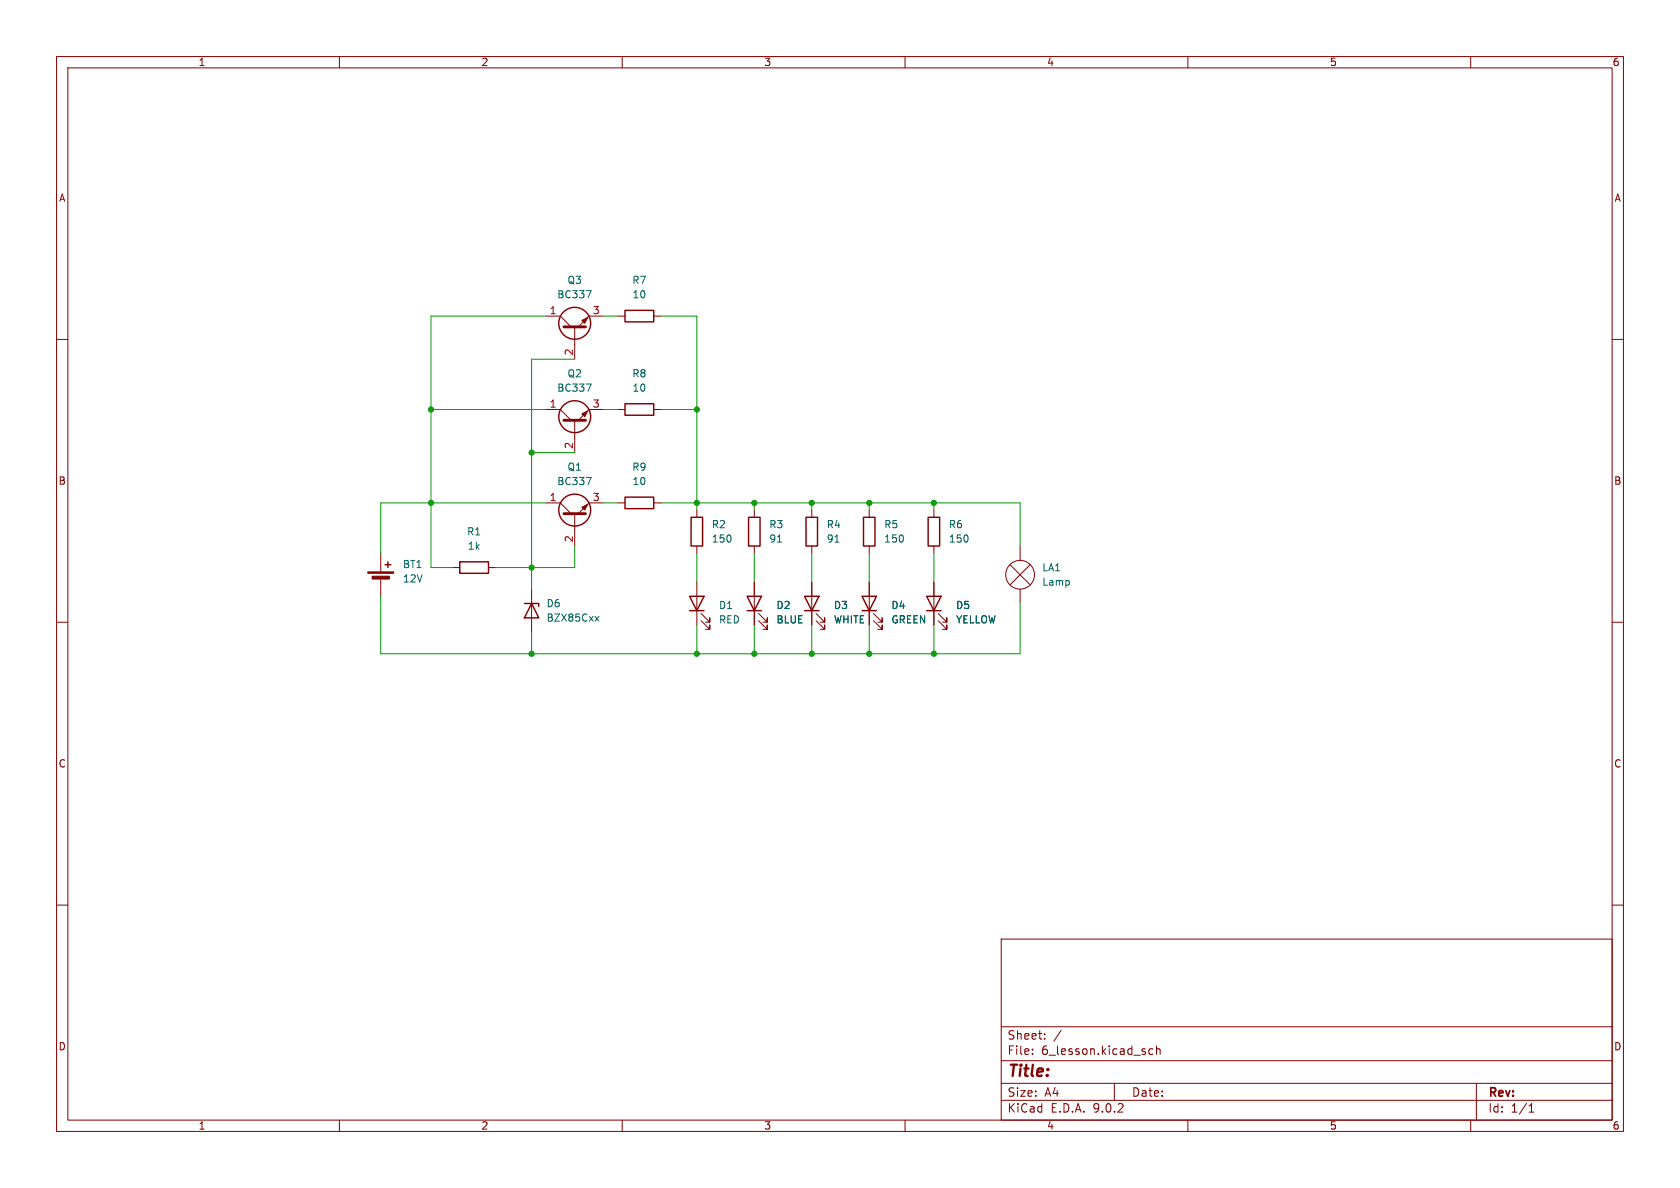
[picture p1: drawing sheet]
(kicad_sch
 (version 20250114)
 (generator "eeschema")
 (generator_version "9.0")
 (paper "A4")
 (lib_symbols
  (symbol "Device:Battery_Cell"
   (pin_numbers (hide yes))
   (pin_names
    (offset 0) (hide yes)) (exclude_from_sim no) (in_bom yes) (on_board yes)
   (property "Reference" "BT" (at 2.54 2.54 0) (effects (font (size 1.27 1.27)) (justify left)))
   (property "Value" "Battery_Cell" (at 2.54 0 0) (effects (font (size 1.27 1.27)) (justify left)))
   (property "Footprint" "" (at 0 1.524 90) (effects (font (size 1.27 1.27)) (hide yes)))
   (property "Datasheet" "~" (at 0 1.524 90) (effects (font (size 1.27 1.27)) (hide yes)))
   (property "Description" "Single-cell battery" (at 0 0 0) (effects (font (size 1.27 1.27)) (hide yes)))
   (symbol "Battery_Cell_0_1"
    (rectangle (start -2.286 1.778) (end 2.286 1.524) (stroke (width 0) (type default)) (fill (type outline)))
    (rectangle (start -1.524 1.016) (end 1.524 0.508) (stroke (width 0) (type default)) (fill (type outline)))
    (polyline (pts (xy 0 1.778) (xy 0 2.54)) (stroke (width 0) (type default)) (fill (type none)))
    (polyline (pts (xy 0 0.762) (xy 0 0)) (stroke (width 0) (type default)) (fill (type none)))
    (polyline (pts (xy 0.762 3.048) (xy 1.778 3.048)) (stroke (width 0.254) (type default)) (fill (type none)))
    (polyline (pts (xy 1.27 3.556) (xy 1.27 2.54)) (stroke (width 0.254) (type default)) (fill (type none))))
   (symbol "Battery_Cell_1_1"
    (pin passive line (at 0 5.08 270) (length 2.54) (name "+" (effects (font (size 1.27 1.27)))) (number "1" (effects (font (size 1.27 1.27)))))
    (pin passive line (at 0 -2.54 90) (length 2.54) (name "-" (effects (font (size 1.27 1.27)))) (number "2" (effects (font (size 1.27 1.27))))))
   (embedded_fonts no))
  (symbol "Device:LED"
   (pin_numbers (hide yes))
   (pin_names
    (offset 1.016) (hide yes)) (exclude_from_sim no) (in_bom yes) (on_board yes)
   (property "Reference" "D" (at 0 2.54 0) (effects (font (size 1.27 1.27))))
   (property "Value" "LED" (at 0 -2.54 0) (effects (font (size 1.27 1.27))))
   (property "Footprint" "" (at 0 0 0) (effects (font (size 1.27 1.27)) (hide yes)))
   (property "Datasheet" "~" (at 0 0 0) (effects (font (size 1.27 1.27)) (hide yes)))
   (property "Description" "Light emitting diode" (at 0 0 0) (effects (font (size 1.27 1.27)) (hide yes)))
   (property "Sim.Pins" "1=K 2=A" (at 0 0 0) (effects (font (size 1.27 1.27)) (hide yes)))
   (symbol "LED_0_1"
    (polyline (pts (xy -3.048 -0.762) (xy -4.572 -2.286) (xy -3.81 -2.286) (xy -4.572 -2.286) (xy -4.572 -1.524)) (stroke (width 0) (type default)) (fill (type none)))
    (polyline (pts (xy -1.778 -0.762) (xy -3.302 -2.286) (xy -2.54 -2.286) (xy -3.302 -2.286) (xy -3.302 -1.524)) (stroke (width 0) (type default)) (fill (type none)))
    (polyline (pts (xy -1.27 0) (xy 1.27 0)) (stroke (width 0) (type default)) (fill (type none)))
    (polyline (pts (xy -1.27 -1.27) (xy -1.27 1.27)) (stroke (width 0.254) (type default)) (fill (type none)))
    (polyline (pts (xy 1.27 -1.27) (xy 1.27 1.27) (xy -1.27 0) (xy 1.27 -1.27)) (stroke (width 0.254) (type default)) (fill (type none))))
   (symbol "LED_1_1"
    (pin passive line (at -3.81 0 0) (length 2.54) (name "K" (effects (font (size 1.27 1.27)))) (number "1" (effects (font (size 1.27 1.27)))))
    (pin passive line (at 3.81 0 180) (length 2.54) (name "A" (effects (font (size 1.27 1.27)))) (number "2" (effects (font (size 1.27 1.27))))))
   (embedded_fonts no))
  (symbol "Device:Lamp"
   (pin_numbers (hide yes))
   (pin_names
    (offset 0.0254) (hide yes)) (exclude_from_sim no) (in_bom yes) (on_board yes)
   (property "Reference" "LA" (at 0.635 3.81 0) (effects (font (size 1.27 1.27)) (justify left)))
   (property "Value" "Lamp" (at 0.635 -3.81 0) (effects (font (size 1.27 1.27)) (justify left)))
   (property "Footprint" "" (at 0 2.54 90) (effects (font (size 1.27 1.27)) (hide yes)))
   (property "Datasheet" "~" (at 0 2.54 90) (effects (font (size 1.27 1.27)) (hide yes)))
   (property "Description" "Lamp" (at 0 0 0) (effects (font (size 1.27 1.27)) (hide yes)))
   (symbol "Lamp_0_1"
    (polyline (pts (xy -1.778 1.778) (xy 1.778 -1.778)) (stroke (width 0) (type default)) (fill (type none)))
    (circle (center 0 0) (radius 2.54) (stroke (width 0) (type default)) (fill (type none)))
    (polyline (pts (xy 1.778 1.778) (xy -1.778 -1.778)) (stroke (width 0) (type default)) (fill (type none))))
   (symbol "Lamp_1_1"
    (pin passive line (at 0 5.08 270) (length 2.54) (name "+" (effects (font (size 1.27 1.27)))) (number "2" (effects (font (size 1.27 1.27)))))
    (pin passive line (at 0 -5.08 90) (length 2.54) (name "-" (effects (font (size 1.27 1.27)))) (number "1" (effects (font (size 1.27 1.27))))))
   (embedded_fonts no))
  (symbol "Device:R"
   (pin_numbers (hide yes))
   (pin_names
    (offset 0)) (exclude_from_sim no) (in_bom yes) (on_board yes)
   (property "Reference" "R" (at 2.032 0 90) (effects (font (size 1.27 1.27))))
   (property "Value" "R" (at 0 0 90) (effects (font (size 1.27 1.27))))
   (property "Footprint" "" (at -1.778 0 90) (effects (font (size 1.27 1.27)) (hide yes)))
   (property "Datasheet" "~" (at 0 0 0) (effects (font (size 1.27 1.27)) (hide yes)))
   (property "Description" "Resistor" (at 0 0 0) (effects (font (size 1.27 1.27)) (hide yes)))
   (symbol "R_0_1"
    (rectangle (start -1.016 -2.54) (end 1.016 2.54) (stroke (width 0.254) (type default)) (fill (type none))))
   (symbol "R_1_1"
    (pin passive line (at 0 3.81 270) (length 1.27) (name "~" (effects (font (size 1.27 1.27)))) (number "1" (effects (font (size 1.27 1.27)))))
    (pin passive line (at 0 -3.81 90) (length 1.27) (name "~" (effects (font (size 1.27 1.27)))) (number "2" (effects (font (size 1.27 1.27))))))
   (embedded_fonts no))
  (symbol "IoT_Lib:BZX85Cxx"
   (pin_numbers (hide yes))
   (pin_names (hide yes)) (exclude_from_sim no) (in_bom yes) (on_board yes)
   (property "Reference" "D" (at 0 3.81 0) (effects (font (size 1.27 1.27))))
   (property "Value" "BZX85Cxx" (at 0 -3.81 0) (effects (font (size 1.27 1.27))))
   (property "Footprint" "Diode_THT:D_DO-41_SOD81_P10.16mm_Horizontal" (at 0 0 0) (effects (font (size 1.27 1.27)) (hide yes)))
   (property "Datasheet" "https://www.vishay.com/docs/85607/bzx85.pdf" (at 0 0 0) (effects (font (size 1.27 1.27)) (hide yes)))
   (property "Description" "1300mW Zener Diode, DO-41" (at 0 0 0) (effects (font (size 1.27 1.27)) (hide yes)))
   (symbol "BZX85Cxx_0_1"
    (polyline (pts (xy -1.27 -1.27) (xy -1.27 1.27) (xy -0.762 1.27)) (stroke (width 0.254) (type default)) (fill (type none)))
    (polyline (pts (xy 1.27 0) (xy -1.27 0)) (stroke (width 0) (type default)) (fill (type none)))
    (polyline (pts (xy 1.27 -1.27) (xy 1.27 1.27) (xy -1.27 0) (xy 1.27 -1.27)) (stroke (width 0.254) (type default)) (fill (type none))))
   (symbol "BZX85Cxx_1_1"
    (pin passive line (at -3.81 0 0) (length 2.54) (name "K" (effects (font (size 1.27 1.27)))) (number "2" (effects (font (size 1.27 1.27)))))
    (pin passive line (at 3.81 0 180) (length 2.54) (name "A" (effects (font (size 1.27 1.27)))) (number "1" (effects (font (size 1.27 1.27))))))
   (embedded_fonts no))
  (symbol "Transistor_BJT:BC337"
   (pin_names
    (offset 0) (hide yes)) (exclude_from_sim no) (in_bom yes) (on_board yes)
   (property "Reference" "Q" (at 5.08 1.905 0) (effects (font (size 1.27 1.27)) (justify left)))
   (property "Value" "BC337" (at 5.08 0 0) (effects (font (size 1.27 1.27)) (justify left)))
   (property "Footprint" "Package_TO_SOT_THT:TO-92_Inline" (at 5.08 -1.905 0) (effects (font (size 1.27 1.27)
    (italic yes)) (justify left) (hide yes)))
   (property "Datasheet" "https://diotec.com/tl_files/diotec/files/pdf/datasheets/bc337.pdf" (at 0 0 0) (effects (font (size 1.27 1.27)) (justify left) (hide yes)))
   (property "Description" "0.8A Ic, 45V Vce, NPN Transistor, TO-92" (at 0 0 0) (effects (font (size 1.27 1.27)) (hide yes)))
   (symbol "BC337_0_1"
    (polyline (pts (xy -2.54 0) (xy 0.635 0)) (stroke (width 0) (type default)) (fill (type none)))
    (polyline (pts (xy 0.635 1.905) (xy 0.635 -1.905)) (stroke (width 0.508) (type default)) (fill (type none)))
    (circle (center 1.27 0) (radius 2.8194) (stroke (width 0.254) (type default)) (fill (type none))))
   (symbol "BC337_1_1"
    (polyline (pts (xy 0.635 0.635) (xy 2.54 2.54)) (stroke (width 0) (type default)) (fill (type none)))
    (polyline (pts (xy 0.635 -0.635) (xy 2.54 -2.54)) (stroke (width 0) (type default)) (fill (type none)))
    (polyline (pts (xy 1.27 -1.778) (xy 1.778 -1.27) (xy 2.286 -2.286) (xy 1.27 -1.778)) (stroke (width 0) (type default)) (fill (type outline)))
    (pin input line (at -5.08 0 0) (length 2.54) (name "B" (effects (font (size 1.27 1.27)))) (number "2" (effects (font (size 1.27 1.27)))))
    (pin passive line (at 2.54 5.08 270) (length 2.54) (name "C" (effects (font (size 1.27 1.27)))) (number "1" (effects (font (size 1.27 1.27)))))
    (pin passive line (at 2.54 -5.08 90) (length 2.54) (name "E" (effects (font (size 1.27 1.27)))) (number "3" (effects (font (size 1.27 1.27))))))
   (embedded_fonts no)))
 (junction
  (at 76.2 88.9)
  (diameter 0)
  (color 0 0 0 0))
 (junction
  (at 93.98 115.57)
  (diameter 0)
  (color 0 0 0 0))
 (junction
  (at 133.35 88.9)
  (diameter 0)
  (color 0 0 0 0))
 (junction
  (at 165.1 115.57)
  (diameter 0)
  (color 0 0 0 0))
 (junction
  (at 123.19 88.9)
  (diameter 0)
  (color 0 0 0 0))
 (junction
  (at 133.35 115.57)
  (diameter 0)
  (color 0 0 0 0))
 (junction
  (at 93.98 100.33)
  (diameter 0)
  (color 0 0 0 0))
 (junction
  (at 123.19 72.39)
  (diameter 0)
  (color 0 0 0 0))
 (junction
  (at 165.1 88.9)
  (diameter 0)
  (color 0 0 0 0))
 (junction
  (at 123.19 115.57)
  (diameter 0)
  (color 0 0 0 0))
 (junction
  (at 153.67 115.57)
  (diameter 0)
  (color 0 0 0 0))
 (junction
  (at 93.98 80.01)
  (diameter 0)
  (color 0 0 0 0))
 (junction
  (at 143.51 115.57)
  (diameter 0)
  (color 0 0 0 0))
 (junction
  (at 153.67 88.9)
  (diameter 0)
  (color 0 0 0 0))
 (junction
  (at 76.2 72.39)
  (diameter 0)
  (color 0 0 0 0))
 (junction
  (at 143.51 88.9)
  (diameter 0)
  (color 0 0 0 0))
 (wire
  (pts (xy 96.52 55.88) (xy 76.2 55.88))
  (stroke (width 0) (type default)))
 (wire
  (pts (xy 133.35 90.17) (xy 133.35 88.9))
  (stroke (width 0) (type default)))
 (wire
  (pts (xy 153.67 115.57) (xy 165.1 115.57))
  (stroke (width 0) (type default)))
 (wire
  (pts (xy 116.84 72.39) (xy 123.19 72.39))
  (stroke (width 0) (type default)))
 (wire
  (pts (xy 101.6 100.33) (xy 93.98 100.33))
  (stroke (width 0) (type default)))
 (wire
  (pts (xy 165.1 110.49) (xy 165.1 115.57))
  (stroke (width 0) (type default)))
 (wire
  (pts (xy 143.51 97.79) (xy 143.51 102.87))
  (stroke (width 0) (type default)))
 (wire
  (pts (xy 106.68 88.9) (xy 109.22 88.9))
  (stroke (width 0) (type default)))
 (wire
  (pts (xy 153.67 88.9) (xy 143.51 88.9))
  (stroke (width 0) (type default)))
 (wire
  (pts (xy 165.1 90.17) (xy 165.1 88.9))
  (stroke (width 0) (type default)))
 (wire
  (pts (xy 143.51 110.49) (xy 143.51 115.57))
  (stroke (width 0) (type default)))
 (wire
  (pts (xy 133.35 88.9) (xy 143.51 88.9))
  (stroke (width 0) (type default)))
 (wire
  (pts (xy 101.6 96.52) (xy 101.6 100.33))
  (stroke (width 0) (type default)))
 (wire
  (pts (xy 153.67 88.9) (xy 165.1 88.9))
  (stroke (width 0) (type default)))
 (wire
  (pts (xy 67.31 88.9) (xy 76.2 88.9))
  (stroke (width 0) (type default)))
 (wire
  (pts (xy 106.68 72.39) (xy 109.22 72.39))
  (stroke (width 0) (type default)))
 (wire
  (pts (xy 76.2 88.9) (xy 96.52 88.9))
  (stroke (width 0) (type default)))
 (wire
  (pts (xy 123.19 97.79) (xy 123.19 102.87))
  (stroke (width 0) (type default)))
 (wire
  (pts (xy 123.19 72.39) (xy 123.19 88.9))
  (stroke (width 0) (type default)))
 (wire
  (pts (xy 76.2 55.88) (xy 76.2 72.39))
  (stroke (width 0) (type default)))
 (wire
  (pts (xy 67.31 97.79) (xy 67.31 88.9))
  (stroke (width 0) (type default)))
 (wire
  (pts (xy 93.98 115.57) (xy 67.31 115.57))
  (stroke (width 0) (type default)))
 (wire
  (pts (xy 123.19 115.57) (xy 93.98 115.57))
  (stroke (width 0) (type default)))
 (wire
  (pts (xy 67.31 115.57) (xy 67.31 105.41))
  (stroke (width 0) (type default)))
 (wire
  (pts (xy 93.98 63.5) (xy 93.98 80.01))
  (stroke (width 0) (type default)))
 (wire
  (pts (xy 133.35 97.79) (xy 133.35 102.87))
  (stroke (width 0) (type default)))
 (wire
  (pts (xy 180.34 106.68) (xy 180.34 115.57))
  (stroke (width 0) (type default)))
 (wire
  (pts (xy 76.2 100.33) (xy 76.2 88.9))
  (stroke (width 0) (type default)))
 (wire
  (pts (xy 116.84 88.9) (xy 123.19 88.9))
  (stroke (width 0) (type default)))
 (wire
  (pts (xy 93.98 80.01) (xy 93.98 100.33))
  (stroke (width 0) (type default)))
 (wire
  (pts (xy 143.51 90.17) (xy 143.51 88.9))
  (stroke (width 0) (type default)))
 (wire
  (pts (xy 87.63 100.33) (xy 93.98 100.33))
  (stroke (width 0) (type default)))
 (wire
  (pts (xy 133.35 115.57) (xy 143.51 115.57))
  (stroke (width 0) (type default)))
 (wire
  (pts (xy 123.19 88.9) (xy 123.19 90.17))
  (stroke (width 0) (type default)))
 (wire
  (pts (xy 153.67 110.49) (xy 153.67 115.57))
  (stroke (width 0) (type default)))
 (wire
  (pts (xy 93.98 100.33) (xy 93.98 104.14))
  (stroke (width 0) (type default)))
 (wire
  (pts (xy 133.35 115.57) (xy 123.19 115.57))
  (stroke (width 0) (type default)))
 (wire
  (pts (xy 133.35 88.9) (xy 123.19 88.9))
  (stroke (width 0) (type default)))
 (wire
  (pts (xy 153.67 90.17) (xy 153.67 88.9))
  (stroke (width 0) (type default)))
 (wire
  (pts (xy 76.2 72.39) (xy 96.52 72.39))
  (stroke (width 0) (type default)))
 (wire
  (pts (xy 123.19 110.49) (xy 123.19 115.57))
  (stroke (width 0) (type default)))
 (wire
  (pts (xy 80.01 100.33) (xy 76.2 100.33))
  (stroke (width 0) (type default)))
 (wire
  (pts (xy 93.98 80.01) (xy 101.6 80.01))
  (stroke (width 0) (type default)))
 (wire
  (pts (xy 180.34 115.57) (xy 165.1 115.57))
  (stroke (width 0) (type default)))
 (wire
  (pts (xy 123.19 55.88) (xy 123.19 72.39))
  (stroke (width 0) (type default)))
 (wire
  (pts (xy 165.1 97.79) (xy 165.1 102.87))
  (stroke (width 0) (type default)))
 (wire
  (pts (xy 106.68 55.88) (xy 109.22 55.88))
  (stroke (width 0) (type default)))
 (wire
  (pts (xy 180.34 96.52) (xy 180.34 88.9))
  (stroke (width 0) (type default)))
 (wire
  (pts (xy 133.35 110.49) (xy 133.35 115.57))
  (stroke (width 0) (type default)))
 (wire
  (pts (xy 93.98 115.57) (xy 93.98 111.76))
  (stroke (width 0) (type default)))
 (wire
  (pts (xy 116.84 55.88) (xy 123.19 55.88))
  (stroke (width 0) (type default)))
 (wire
  (pts (xy 153.67 115.57) (xy 143.51 115.57))
  (stroke (width 0) (type default)))
 (wire
  (pts (xy 180.34 88.9) (xy 165.1 88.9))
  (stroke (width 0) (type default)))
 (wire
  (pts (xy 101.6 63.5) (xy 93.98 63.5))
  (stroke (width 0) (type default)))
 (wire
  (pts (xy 76.2 72.39) (xy 76.2 88.9))
  (stroke (width 0) (type default)))
 (wire
  (pts (xy 153.67 97.79) (xy 153.67 102.87))
  (stroke (width 0) (type default)))
 (symbol
  (lib_id "Device:R")
  (at 133.35 93.98 0)
  (unit 1)
  (exclude_from_sim no)
  (in_bom yes)
  (on_board yes)
  (dnp no)
  (fields_autoplaced yes)
  (property "Reference" "R3" (at 135.89 92.7099 0) (effects (font (size 1.27 1.27)) (justify left)))
  (property "Value" "91" (at 135.89 95.2499 0) (effects (font (size 1.27 1.27)) (justify left)))
  (property "Footprint" "Resistor_THT:R_Axial_DIN0207_L6.3mm_D2.5mm_P10.16mm_Horizontal" (at 131.572 93.98 90) (effects (font (size 1.27 1.27)) (hide yes)))
  (property "Datasheet" "~" (at 133.35 93.98 0) (effects (font (size 1.27 1.27)) (hide yes)))
  (property "Description" "Resistor" (at 133.35 93.98 0) (effects (font (size 1.27 1.27)) (hide yes)))
  (pin "2")
  (pin "1"))
 (symbol
  (lib_id "Transistor_BJT:BC337")
  (at 101.6 58.42 90)
  (unit 1)
  (exclude_from_sim no)
  (in_bom yes)
  (on_board yes)
  (dnp no)
  (fields_autoplaced yes)
  (property "Reference" "Q3" (at 101.6 49.53 90) (effects (font (size 1.27 1.27))))
  (property "Value" "BC337" (at 101.6 52.07 90) (effects (font (size 1.27 1.27))))
  (property "Footprint" "Package_TO_SOT_THT:TO-92_Inline" (at 103.505 53.34 0) (effects (font (size 1.27 1.27)
    (italic yes)) (justify left) (hide yes)))
  (property "Datasheet" "https://diotec.com/tl_files/diotec/files/pdf/datasheets/bc337.pdf" (at 101.6 58.42 0) (effects (font (size 1.27 1.27)) (justify left) (hide yes)))
  (property "Description" "0.8A Ic, 45V Vce, NPN Transistor, TO-92" (at 101.6 58.42 0) (effects (font (size 1.27 1.27)) (hide yes)))
  (pin "1")
  (pin "2")
  (pin "3"))
 (symbol
  (lib_id "Device:R")
  (at 165.1 93.98 0)
  (unit 1)
  (exclude_from_sim no)
  (in_bom yes)
  (on_board yes)
  (dnp no)
  (fields_autoplaced yes)
  (property "Reference" "R6" (at 167.64 92.7099 0) (effects (font (size 1.27 1.27)) (justify left)))
  (property "Value" "150" (at 167.64 95.2499 0) (effects (font (size 1.27 1.27)) (justify left)))
  (property "Footprint" "Resistor_THT:R_Axial_DIN0207_L6.3mm_D2.5mm_P10.16mm_Horizontal" (at 163.322 93.98 90) (effects (font (size 1.27 1.27)) (hide yes)))
  (property "Datasheet" "~" (at 165.1 93.98 0) (effects (font (size 1.27 1.27)) (hide yes)))
  (property "Description" "Resistor" (at 165.1 93.98 0) (effects (font (size 1.27 1.27)) (hide yes)))
  (pin "2")
  (pin "1"))
 (symbol
  (lib_id "Transistor_BJT:BC337")
  (at 101.6 74.93 90)
  (unit 1)
  (exclude_from_sim no)
  (in_bom yes)
  (on_board yes)
  (dnp no)
  (fields_autoplaced yes)
  (property "Reference" "Q2" (at 101.6 66.04 90) (effects (font (size 1.27 1.27))))
  (property "Value" "BC337" (at 101.6 68.58 90) (effects (font (size 1.27 1.27))))
  (property "Footprint" "Package_TO_SOT_THT:TO-92_Inline" (at 103.505 69.85 0) (effects (font (size 1.27 1.27)
    (italic yes)) (justify left) (hide yes)))
  (property "Datasheet" "https://diotec.com/tl_files/diotec/files/pdf/datasheets/bc337.pdf" (at 101.6 74.93 0) (effects (font (size 1.27 1.27)) (justify left) (hide yes)))
  (property "Description" "0.8A Ic, 45V Vce, NPN Transistor, TO-92" (at 101.6 74.93 0) (effects (font (size 1.27 1.27)) (hide yes)))
  (pin "1")
  (pin "2")
  (pin "3"))
 (symbol
  (lib_id "Device:R")
  (at 113.03 88.9 90)
  (unit 1)
  (exclude_from_sim no)
  (in_bom yes)
  (on_board yes)
  (dnp no)
  (fields_autoplaced yes)
  (property "Reference" "R9" (at 113.03 82.55 90) (effects (font (size 1.27 1.27))))
  (property "Value" "10" (at 113.03 85.09 90) (effects (font (size 1.27 1.27))))
  (property "Footprint" "Resistor_THT:R_Axial_DIN0207_L6.3mm_D2.5mm_P10.16mm_Horizontal" (at 113.03 90.678 90) (effects (font (size 1.27 1.27)) (hide yes)))
  (property "Datasheet" "~" (at 113.03 88.9 0) (effects (font (size 1.27 1.27)) (hide yes)))
  (property "Description" "Resistor" (at 113.03 88.9 0) (effects (font (size 1.27 1.27)) (hide yes)))
  (pin "2")
  (pin "1"))
 (symbol
  (lib_id "Device:R")
  (at 113.03 72.39 90)
  (unit 1)
  (exclude_from_sim no)
  (in_bom yes)
  (on_board yes)
  (dnp no)
  (fields_autoplaced yes)
  (property "Reference" "R8" (at 113.03 66.04 90) (effects (font (size 1.27 1.27))))
  (property "Value" "10" (at 113.03 68.58 90) (effects (font (size 1.27 1.27))))
  (property "Footprint" "Resistor_THT:R_Axial_DIN0207_L6.3mm_D2.5mm_P10.16mm_Horizontal" (at 113.03 74.168 90) (effects (font (size 1.27 1.27)) (hide yes)))
  (property "Datasheet" "~" (at 113.03 72.39 0) (effects (font (size 1.27 1.27)) (hide yes)))
  (property "Description" "Resistor" (at 113.03 72.39 0) (effects (font (size 1.27 1.27)) (hide yes)))
  (pin "2")
  (pin "1"))
 (symbol
  (lib_id "Device:R")
  (at 153.67 93.98 0)
  (unit 1)
  (exclude_from_sim no)
  (in_bom yes)
  (on_board yes)
  (dnp no)
  (fields_autoplaced yes)
  (property "Reference" "R5" (at 156.21 92.7099 0) (effects (font (size 1.27 1.27)) (justify left)))
  (property "Value" "150" (at 156.21 95.2499 0) (effects (font (size 1.27 1.27)) (justify left)))
  (property "Footprint" "Resistor_THT:R_Axial_DIN0207_L6.3mm_D2.5mm_P10.16mm_Horizontal" (at 151.892 93.98 90) (effects (font (size 1.27 1.27)) (hide yes)))
  (property "Datasheet" "~" (at 153.67 93.98 0) (effects (font (size 1.27 1.27)) (hide yes)))
  (property "Description" "Resistor" (at 153.67 93.98 0) (effects (font (size 1.27 1.27)) (hide yes)))
  (pin "2")
  (pin "1"))
 (symbol
  (lib_id "Device:LED")
  (at 143.51 106.68 90)
  (unit 1)
  (exclude_from_sim no)
  (in_bom yes)
  (on_board yes)
  (dnp no)
  (fields_autoplaced yes)
  (property "Reference" "D3" (at 147.32 106.9974 90) (effects (font (size 1.27 1.27)) (justify right)))
  (property "Value" "WHITE" (at 147.32 109.5374 90) (effects (font (size 1.27 1.27)) (justify right)))
  (property "Footprint" "LED_THT:LED_D3.0mm" (at 143.51 106.68 0) (effects (font (size 1.27 1.27)) (hide yes)))
  (property "Datasheet" "~" (at 143.51 106.68 0) (effects (font (size 1.27 1.27)) (hide yes)))
  (property "Description" "Light emitting diode" (at 143.51 106.68 0) (effects (font (size 1.27 1.27)) (hide yes)))
  (property "Sim.Pins" "1=K 2=A" (at 143.51 106.68 0) (effects (font (size 1.27 1.27)) (hide yes)))
  (pin "1")
  (pin "2"))
 (symbol
  (lib_id "Device:LED")
  (at 153.67 106.68 90)
  (unit 1)
  (exclude_from_sim no)
  (in_bom yes)
  (on_board yes)
  (dnp no)
  (fields_autoplaced yes)
  (property "Reference" "D4" (at 157.48 106.9974 90) (effects (font (size 1.27 1.27)) (justify right)))
  (property "Value" "GREEN" (at 157.48 109.5374 90) (effects (font (size 1.27 1.27)) (justify right)))
  (property "Footprint" "LED_THT:LED_D3.0mm" (at 153.67 106.68 0) (effects (font (size 1.27 1.27)) (hide yes)))
  (property "Datasheet" "~" (at 153.67 106.68 0) (effects (font (size 1.27 1.27)) (hide yes)))
  (property "Description" "Light emitting diode" (at 153.67 106.68 0) (effects (font (size 1.27 1.27)) (hide yes)))
  (property "Sim.Pins" "1=K 2=A" (at 153.67 106.68 0) (effects (font (size 1.27 1.27)) (hide yes)))
  (pin "1")
  (pin "2"))
 (symbol
  (lib_id "Device:R")
  (at 113.03 55.88 90)
  (unit 1)
  (exclude_from_sim no)
  (in_bom yes)
  (on_board yes)
  (dnp no)
  (fields_autoplaced yes)
  (property "Reference" "R7" (at 113.03 49.53 90) (effects (font (size 1.27 1.27))))
  (property "Value" "10" (at 113.03 52.07 90) (effects (font (size 1.27 1.27))))
  (property "Footprint" "Resistor_THT:R_Axial_DIN0207_L6.3mm_D2.5mm_P10.16mm_Horizontal" (at 113.03 57.658 90) (effects (font (size 1.27 1.27)) (hide yes)))
  (property "Datasheet" "~" (at 113.03 55.88 0) (effects (font (size 1.27 1.27)) (hide yes)))
  (property "Description" "Resistor" (at 113.03 55.88 0) (effects (font (size 1.27 1.27)) (hide yes)))
  (pin "2")
  (pin "1"))
 (symbol
  (lib_id "Device:LED")
  (at 123.19 106.68 90)
  (unit 1)
  (exclude_from_sim no)
  (in_bom yes)
  (on_board yes)
  (dnp no)
  (property "Reference" "D1" (at 127 106.9974 90) (effects (font (size 1.27 1.27)) (justify right)))
  (property "Value" "RED" (at 127 109.5374 90) (effects (font (size 1.27 1.27)) (justify right)))
  (property "Footprint" "LED_THT:LED_D3.0mm" (at 123.19 106.68 0) (effects (font (size 1.27 1.27)) (hide yes)))
  (property "Datasheet" "~" (at 123.19 106.68 0) (effects (font (size 1.27 1.27)) (hide yes)))
  (property "Description" "Light emitting diode" (at 123.19 106.68 0) (effects (font (size 1.27 1.27)) (hide yes)))
  (property "Sim.Pins" "1=K 2=A" (at 123.19 106.68 0) (effects (font (size 1.27 1.27)) (hide yes)))
  (pin "1")
  (pin "2"))
 (symbol
  (lib_id "Device:LED")
  (at 133.35 106.68 90)
  (unit 1)
  (exclude_from_sim no)
  (in_bom yes)
  (on_board yes)
  (dnp no)
  (fields_autoplaced yes)
  (property "Reference" "D2" (at 137.16 106.9974 90) (effects (font (size 1.27 1.27)) (justify right)))
  (property "Value" "BLUE" (at 137.16 109.5374 90) (effects (font (size 1.27 1.27)) (justify right)))
  (property "Footprint" "LED_THT:LED_D3.0mm" (at 133.35 106.68 0) (effects (font (size 1.27 1.27)) (hide yes)))
  (property "Datasheet" "~" (at 133.35 106.68 0) (effects (font (size 1.27 1.27)) (hide yes)))
  (property "Description" "Light emitting diode" (at 133.35 106.68 0) (effects (font (size 1.27 1.27)) (hide yes)))
  (property "Sim.Pins" "1=K 2=A" (at 133.35 106.68 0) (effects (font (size 1.27 1.27)) (hide yes)))
  (pin "1")
  (pin "2"))
 (symbol
  (lib_id "Device:R")
  (at 83.82 100.33 90)
  (unit 1)
  (exclude_from_sim no)
  (in_bom yes)
  (on_board yes)
  (dnp no)
  (fields_autoplaced yes)
  (property "Reference" "R1" (at 83.82 93.98 90) (effects (font (size 1.27 1.27))))
  (property "Value" "1k" (at 83.82 96.52 90) (effects (font (size 1.27 1.27))))
  (property "Footprint" "Resistor_THT:R_Axial_DIN0207_L6.3mm_D2.5mm_P10.16mm_Horizontal" (at 83.82 102.108 90) (effects (font (size 1.27 1.27)) (hide yes)))
  (property "Datasheet" "~" (at 83.82 100.33 0) (effects (font (size 1.27 1.27)) (hide yes)))
  (property "Description" "Resistor" (at 83.82 100.33 0) (effects (font (size 1.27 1.27)) (hide yes)))
  (pin "1")
  (pin "2"))
 (symbol
  (lib_id "Device:Lamp")
  (at 180.34 101.6 0)
  (unit 1)
  (exclude_from_sim no)
  (in_bom yes)
  (on_board yes)
  (dnp no)
  (fields_autoplaced yes)
  (property "Reference" "LA1" (at 184.15 100.3299 0) (effects (font (size 1.27 1.27)) (justify left)))
  (property "Value" "Lamp" (at 184.15 102.8699 0) (effects (font (size 1.27 1.27)) (justify left)))
  (property "Footprint" "LED_THT:LED_D10.0mm" (at 180.34 99.06 90) (effects (font (size 1.27 1.27)) (hide yes)))
  (property "Datasheet" "~" (at 180.34 99.06 90) (effects (font (size 1.27 1.27)) (hide yes)))
  (property "Description" "Lamp" (at 180.34 101.6 0) (effects (font (size 1.27 1.27)) (hide yes)))
  (pin "1")
  (pin "2"))
 (symbol
  (lib_id "Device:R")
  (at 123.19 93.98 0)
  (unit 1)
  (exclude_from_sim no)
  (in_bom yes)
  (on_board yes)
  (dnp no)
  (property "Reference" "R2" (at 125.73 92.7099 0) (effects (font (size 1.27 1.27)) (justify left)))
  (property "Value" "150" (at 125.73 95.2499 0) (effects (font (size 1.27 1.27)) (justify left)))
  (property "Footprint" "Resistor_THT:R_Axial_DIN0207_L6.3mm_D2.5mm_P10.16mm_Horizontal" (at 121.412 93.98 90) (effects (font (size 1.27 1.27)) (hide yes)))
  (property "Datasheet" "~" (at 123.19 93.98 0) (effects (font (size 1.27 1.27)) (hide yes)))
  (property "Description" "Resistor" (at 123.19 93.98 0) (effects (font (size 1.27 1.27)) (hide yes)))
  (pin "2")
  (pin "1"))
 (symbol
  (lib_id "IoT_Lib:BZX85Cxx")
  (at 93.98 107.95 270)
  (unit 1)
  (exclude_from_sim no)
  (in_bom yes)
  (on_board yes)
  (dnp no)
  (fields_autoplaced yes)
  (property "Reference" "D6" (at 96.52 106.6799 90) (effects (font (size 1.27 1.27)) (justify left)))
  (property "Value" "BZX85Cxx" (at 96.52 109.2199 90) (effects (font (size 1.27 1.27)) (justify left)))
  (property "Footprint" "Diode_THT:D_DO-41_SOD81_P10.16mm_Horizontal" (at 93.98 107.95 0) (effects (font (size 1.27 1.27)) (hide yes)))
  (property "Datasheet" "https://www.vishay.com/docs/85607/bzx85.pdf" (at 93.98 107.95 0) (effects (font (size 1.27 1.27)) (hide yes)))
  (property "Description" "1300mW Zener Diode, DO-41" (at 93.98 107.95 0) (effects (font (size 1.27 1.27)) (hide yes)))
  (pin "2")
  (pin "1"))
 (symbol
  (lib_id "Transistor_BJT:BC337")
  (at 101.6 91.44 90)
  (unit 1)
  (exclude_from_sim no)
  (in_bom yes)
  (on_board yes)
  (dnp no)
  (fields_autoplaced yes)
  (property "Reference" "Q1" (at 101.6 82.55 90) (effects (font (size 1.27 1.27))))
  (property "Value" "BC337" (at 101.6 85.09 90) (effects (font (size 1.27 1.27))))
  (property "Footprint" "Package_TO_SOT_THT:TO-92_Inline" (at 103.505 86.36 0) (effects (font (size 1.27 1.27)
    (italic yes)) (justify left) (hide yes)))
  (property "Datasheet" "https://diotec.com/tl_files/diotec/files/pdf/datasheets/bc337.pdf" (at 101.6 91.44 0) (effects (font (size 1.27 1.27)) (justify left) (hide yes)))
  (property "Description" "0.8A Ic, 45V Vce, NPN Transistor, TO-92" (at 101.6 91.44 0) (effects (font (size 1.27 1.27)) (hide yes)))
  (pin "1")
  (pin "2")
  (pin "3"))
 (symbol
  (lib_id "Device:LED")
  (at 165.1 106.68 90)
  (unit 1)
  (exclude_from_sim no)
  (in_bom yes)
  (on_board yes)
  (dnp no)
  (fields_autoplaced yes)
  (property "Reference" "D5" (at 168.91 106.9974 90) (effects (font (size 1.27 1.27)) (justify right)))
  (property "Value" "YELLOW" (at 168.91 109.5374 90) (effects (font (size 1.27 1.27)) (justify right)))
  (property "Footprint" "LED_THT:LED_D3.0mm" (at 165.1 106.68 0) (effects (font (size 1.27 1.27)) (hide yes)))
  (property "Datasheet" "~" (at 165.1 106.68 0) (effects (font (size 1.27 1.27)) (hide yes)))
  (property "Description" "Light emitting diode" (at 165.1 106.68 0) (effects (font (size 1.27 1.27)) (hide yes)))
  (property "Sim.Pins" "1=K 2=A" (at 165.1 106.68 0) (effects (font (size 1.27 1.27)) (hide yes)))
  (pin "1")
  (pin "2"))
 (symbol
  (lib_id "Device:Battery_Cell")
  (at 67.31 102.87 0)
  (unit 1)
  (exclude_from_sim no)
  (in_bom yes)
  (on_board yes)
  (dnp no)
  (fields_autoplaced yes)
  (property "Reference" "BT1" (at 71.12 99.7584 0) (effects (font (size 1.27 1.27)) (justify left)))
  (property "Value" "12V" (at 71.12 102.2984 0) (effects (font (size 1.27 1.27)) (justify left)))
  (property "Footprint" "TerminalBlock_TE-Connectivity:TerminalBlock_TE_282834-2_1x02_P2.54mm_Horizontal" (at 67.31 101.346 90) (effects (font (size 1.27 1.27)) (hide yes)))
  (property "Datasheet" "~" (at 67.31 101.346 90) (effects (font (size 1.27 1.27)) (hide yes)))
  (property "Description" "Single-cell battery" (at 67.31 102.87 0) (effects (font (size 1.27 1.27)) (hide yes)))
  (pin "1")
  (pin "2"))
 (symbol
  (lib_id "Device:R")
  (at 143.51 93.98 0)
  (unit 1)
  (exclude_from_sim no)
  (in_bom yes)
  (on_board yes)
  (dnp no)
  (fields_autoplaced yes)
  (property "Reference" "R4" (at 146.05 92.7099 0) (effects (font (size 1.27 1.27)) (justify left)))
  (property "Value" "91" (at 146.05 95.2499 0) (effects (font (size 1.27 1.27)) (justify left)))
  (property "Footprint" "Resistor_THT:R_Axial_DIN0207_L6.3mm_D2.5mm_P10.16mm_Horizontal" (at 141.732 93.98 90) (effects (font (size 1.27 1.27)) (hide yes)))
  (property "Datasheet" "~" (at 143.51 93.98 0) (effects (font (size 1.27 1.27)) (hide yes)))
  (property "Description" "Resistor" (at 143.51 93.98 0) (effects (font (size 1.27 1.27)) (hide yes)))
  (pin "2")
  (pin "1"))
 (sheet_instances
  (path ""
   (page "1")))
 (embedded_fonts no))
